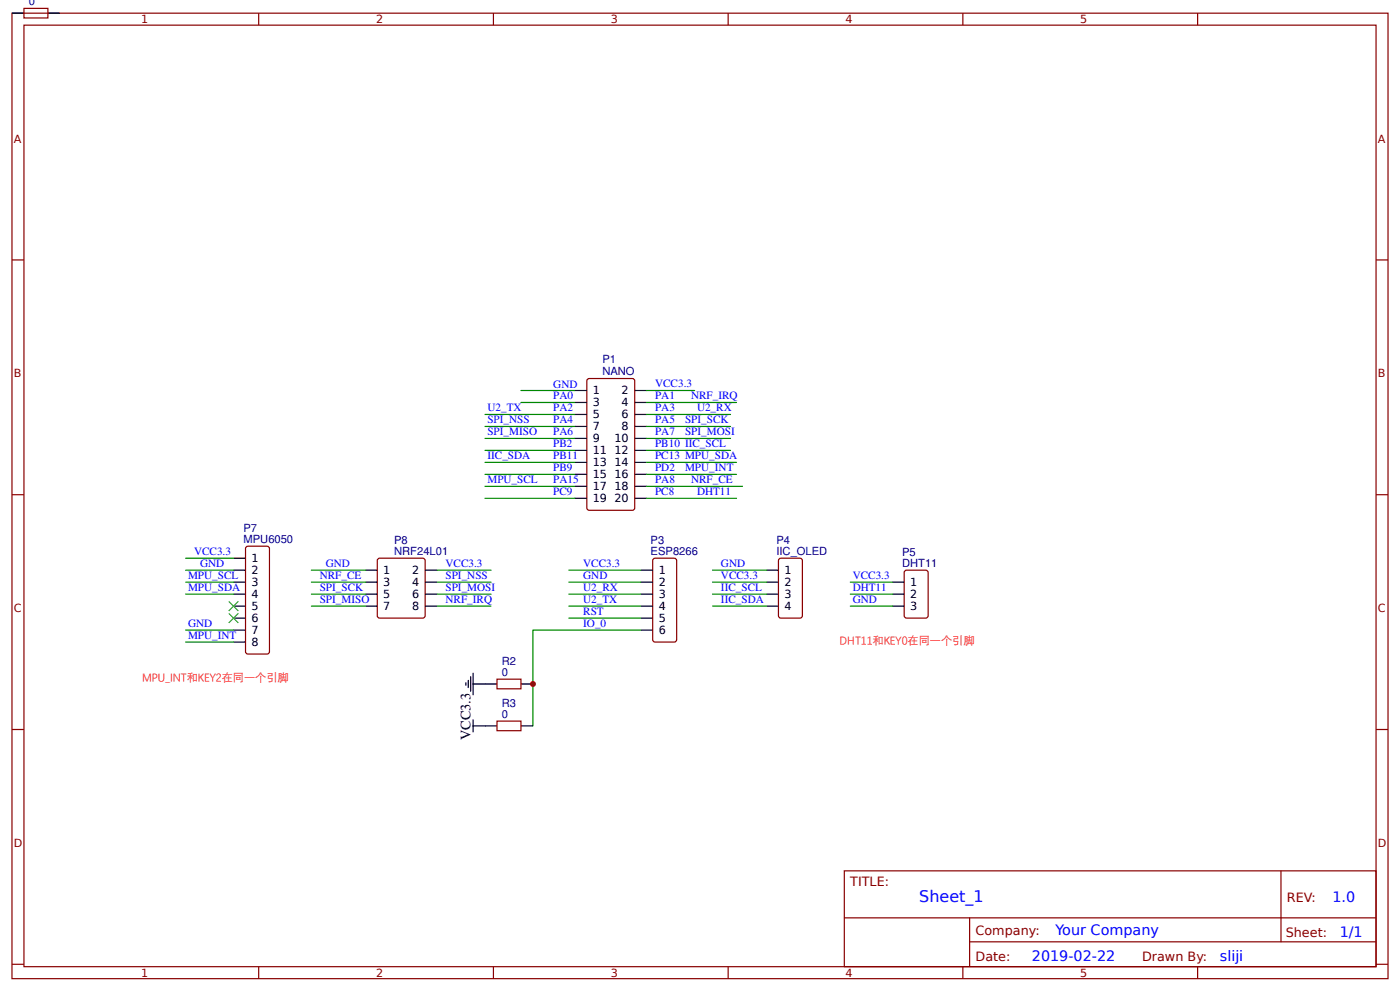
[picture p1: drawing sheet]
<svg xmlns="http://www.w3.org/2000/svg" width="309mm" height="219mm" viewBox="0 0 309 219" stroke-linecap="round" stroke-linejoin="round" font-family="sans-serif">
<g fill="none" stroke="#800" stroke-width=".26">
<path d="M2.6 2.9h304.1v213.3h-304.1zM5.3 5.6h298.7v207.9h-298.7zM5.3 1.9h5.3v2.1h-5.3zM57.1 2.9v2.7M109 2.9v2.7M160.9 2.9v2.7M212.7 2.9v2.7M264.6 2.9v2.7M2.6 57.4h2.7M304 57.4h2.7M129.7 83.9l.5-.3h9.5l.5 .3v28.3l-.2 .4-9.8 .1-.5-.2zM2.6 109.3h2.7"/>
<path d="M304 109.3h2.7M54.3 120.9l.5-.2h4.2l.5 .2v.3v22.7v.3l-.5 .3h-4.2l-.5-.3-.1-.3zM83.6 123.4l9.8-.1 .5 .3v12.4l-.2 .5h-9.8l-.5-.2-.1-12.5zM144.5 123.4l4.5-.1 .4 .3 .1 .2v17.5l-.1 .3-.4 .2h-4.3l-.4-.2-.1-.3v-17.5zM172.2 123.4l4.5-.1 .5 .3 .1 12.4-.3 .5h-4.5l-.4-.2-.1-12.5zM199.8 126.2l.5-.3h4.2l.5 .3 .1 9.8-.3 .5h-4.5l-.5-.2zM109.8 150h5.3v2.1h-5.3zM109.8 159.3h5.3v2.1h-5.3zM2.6 161.1h2.7M304 161.1h2.7M186.5 192.4h117.5v21.1h-117.5zM283 192.4v15.6"/>
<path d="M2.6 213h2.7M57.1 213.5v2.7M109 213.5v2.7M160.9 213.5v2.7M186.6 202.7h117.3M212.7 213.5v2.7M214.2 208h89.7M214.2 202.7v10.6M264.6 213.5v2.7M304 213h2.7"/>
</g>
<g fill="none" stroke="#000" stroke-width=".26">
<path d="M2.6 2.9h2.7M10.6 2.9h2.6M127 86.3h2.6M127 88.9h2.6M127 91.5h2.6M127 94.2h2.6M127 96.8h2.6M127 99.5h2.6M140.2 86.3h2.7M140.2 88.9h2.7M140.2 91.5h2.7M140.2 94.2h2.7"/>
<path d="M140.2 96.8h2.7M140.2 99.5h2.7M127 102.1h2.6M127 104.8h2.6M127 107.4h2.6M127 110.1h2.6M140.2 102.1h2.7M140.2 104.8h2.7M140.2 107.4h2.7M140.2 110.1h2.7M51.6 125.9h2.6M51.6 128.6h2.6"/>
<path d="M51.6 131.2h2.6M51.6 133.9h2.6M51.6 136.5h2.6M51.6 139.2h2.6M51.6 123.3h2.6M80.7 125.9h2.6M80.7 128.6h2.6M80.7 131.2h2.6M80.7 133.9h2.6M93.9 125.9h2.7M93.9 128.6h2.7M93.9 131.2h2.7"/>
<path d="M93.9 133.9h2.7M141.6 125.9h2.6M141.6 128.6h2.6M141.6 131.2h2.6M141.6 133.9h2.6M141.6 136.5h2.6M141.6 139.2h2.6M169.3 125.9h2.7M169.3 128.6h2.7M169.3 131.2h2.7M169.3 133.9h2.7M197.1 128.6h2.7"/>
<path d="M197.1 131.2h2.7M197.1 133.9h2.7M51.6 141.8h2.6M102.9 150.8v.5M103.5 150.3v1.6M104 149.5v3.2M104.5 151.1h5.3M104.5 148.7v4.8M104.5 159v2.7M115.1 151.1h2.6M104.5 160.3h5.3M115.1 160.3h2.6"/>
</g>
<g fill="none" stroke="#080" stroke-width=".26">
<path d="M107.2 91.5h19.8M107.2 94.2h19.8M107.2 96.8h19.8M107.2 99.5h19.8M115.1 86.3h11.9M115.1 88.9h11.9M142.9 88.9h19.8M142.9 86.3h10.6M142.9 91.5h18.5M142.9 94.2h18.5M142.9 96.8h18.5M142.9 99.5h18.5"/>
<path d="M107.2 102.1h19.8M107.2 104.8h19.8M107.2 107.4h19.8M107.2 110.1h19.8M142.9 104.8h19.8M142.9 110.1h19.8M142.9 102.1h19.8M142.9 107.4h21.1M41 131.2h10.6M41 125.9h10.6M41 139.2h10.6M41 123.3h10.6"/>
<path d="M41 128.6h10.6M68.8 128.6h11.9M68.8 131.2h11.9M68.8 133.9h11.9M68.8 125.9h11.9M96.6 128.6h11.9M96.6 131.2h11.9M96.6 133.9h11.9M96.6 125.9h11.9M125.7 128.6h15.9M125.7 131.2h15.9M125.7 133.9h15.9"/>
<path d="M125.7 125.9h15.9M125.7 136.5h15.9M141.6 139.2h-23.9v21.1M157.4 128.6h11.9M157.4 131.2h11.9M157.4 133.9h11.9M157.4 125.9h11.9M187.9 128.6h9.2M187.9 131.2h9.2M187.9 133.9h9.2M41 141.8h10.6"/>
</g>
<g fill="#000" stroke="#3c3" stroke-width=".26">
<path d="M50.5 132.8l2.2 2.1zM52.7 132.8l-2.2 2.1z"/>
<path d="M50.5 135.5l2.2 2.1zM52.7 135.5l-2.2 2.1z"/>
</g>
<circle cx="117.7" cy="151.1" r=".66" fill="#c00"/>
<text font-size="3.5" fill="#00f" x="203.1" y="199.1">Sheet_1</text>
<text font-size="3.2" x="104" y="163.5" transform="rotate(-90 104 163.5)">VCC3.3</text>
<g font-size="3.2" fill="#00f">
<text x="294.4" y="199.3">1.0</text>
<text x="233.2" y="206.5">Your Company</text>
<text x="296" y="207">1/1</text>
<text x="228" y="212.3">2019-02-22</text>
<text x="269.5" y="212.3">sliji</text>
</g>
<g font-size="2.8" fill="#800">
<text x="187.9" y="195.8">TITLE:</text>
<text x="284.3" y="199.3">REV:</text>
<text x="215.5" y="206.4">Company:</text>
<text x="284.1" y="206.9">Sheet:</text>
<text x="215.5" y="212.2">Date:</text>
<text x="252.3" y="212.3">Drawn By:</text>
</g>
<g font-size="2.5" fill="#000080">
<text x="6.4" y="1.1">0</text>
<text x="133.1" y="82.8">NANO</text>
<text x="133.1" y="80.3">P1</text>
<text x="53.8" y="119.8">MPU6050</text>
<text x="53.8" y="117.5">P7</text>
<text x="87.1" y="120.2">P8</text>
<text x="87.1" y="122.5">NRF24L01</text>
<text x="143.7" y="122.5">ESP8266</text>
<text x="143.7" y="120.1">P3</text>
<text x="171.5" y="122.5">IIC_OLED</text>
<text x="171.5" y="120.1">P4</text>
<text x="199.3" y="125.1">DHT11</text>
<text x="199.3" y="122.7">P5</text>
<text x="110.9" y="149.2">0</text>
<text x="110.9" y="146.8">R2</text>
<text x="110.9" y="158.5">0</text>
<text x="110.9" y="156.1">R3</text>
</g>
<g font-size="2.5" fill="#800">
<text x="31.2" y="5.2">1</text>
<text x="83.1" y="5.2">2</text>
<text x="134.9" y="5.2">3</text>
<text x="186.8" y="5.2">4</text>
<text x="238.7" y="5.2">5</text>
<text x="3" y="31.5">A</text>
<text x="304.4" y="31.5">A</text>
<text x="3" y="83.3">B</text>
<text x="304.4" y="83.3">B</text>
<text x="3" y="135.2">C</text>
<text x="304.4" y="135.2">C</text>
<text x="3" y="187.1">D</text>
<text x="304.4" y="187.1">D</text>
<text x="31.2" y="215.8">1</text>
<text x="83.1" y="215.8">2</text>
<text x="134.9" y="215.8">3</text>
<text x="186.8" y="215.8">4</text>
<text x="238.7" y="215.8">5</text>
</g>
<g font-size="2.5" fill="#00f">
<text x="122.2" y="85.6">GND</text>
<text x="122.2" y="88.2">PA0</text>
<text x="144.7" y="88.2">PA1</text>
<text x="144.7" y="85.6">VCC3.3</text>
<text x="152.7" y="88.2">NRF_IRQ</text>
<text x="107.7" y="90.9">U2_TX</text>
<text x="107.7" y="93.5">SPI_NSS</text>
<text x="122.2" y="90.9">PA2</text>
<text x="122.2" y="93.5">PA4</text>
<text x="144.7" y="90.9">PA3</text>
<text x="144.7" y="93.5">PA5</text>
<text x="151.3" y="93.5">SPI_SCK</text>
<text x="154" y="90.9">U2_RX</text>
<text x="107.7" y="96.2">SPI_MISO</text>
<text x="107.7" y="101.5">IIC_SDA</text>
<text x="122.2" y="96.2">PA6</text>
<text x="122.2" y="98.8">PB2</text>
<text x="122.2" y="101.5">PB11</text>
<text x="144.7" y="96.2">PA7</text>
<text x="144.7" y="98.8">PB10 IIC_SCL</text>
<text x="144.7" y="101.5">PC13 MPU_SDA</text>
<text x="151.3" y="96.2">SPI_MOSI</text>
<text x="107.7" y="106.8">MPU_SCL</text>
<text x="122.2" y="104.1">PB9</text>
<text x="122.2" y="106.8">PA15</text>
<text x="144.7" y="106.8">PA8</text>
<text x="144.7" y="104.1">PD2</text>
<text x="151.3" y="104.1">MPU_INT</text>
<text x="152.7" y="106.8">NRF_CE</text>
<text x="122.2" y="109.4">PC9</text>
<text x="144.7" y="109.4">PC8</text>
<text x="154" y="109.4">DHT11</text>
<text x="42.9" y="122.6">VCC3.3</text>
<text x="44.2" y="125.3">GND</text>
<text x="72" y="125.3">GND</text>
<text x="98.4" y="125.3">VCC3.3</text>
<text x="128.9" y="125.3">VCC3.3</text>
<text x="159.3" y="125.3">GND</text>
<text x="41.5" y="127.9">MPU_SCL</text>
<text x="41.5" y="130.6">MPU_SDA</text>
<text x="70.6" y="127.9">NRF_CE</text>
<text x="70.6" y="130.6">SPI_SCK</text>
<text x="98.4" y="127.9">SPI_NSS</text>
<text x="98.4" y="130.6">SPI_MOSI</text>
<text x="128.9" y="127.9">GND</text>
<text x="128.9" y="130.6">U2_RX</text>
<text x="159.3" y="127.9">VCC3.3</text>
<text x="159.3" y="130.6">IIC_SCL</text>
<text x="188.4" y="127.9">VCC3.3</text>
<text x="188.4" y="130.6">DHT11</text>
<text x="70.6" y="133.2">SPI_MISO</text>
<text x="98.4" y="133.2">NRF_IRQ</text>
<text x="128.9" y="133.2">U2_TX</text>
<text x="128.9" y="135.9">RST</text>
<text x="159.3" y="133.2">IIC_SDA</text>
<text x="188.4" y="133.2">GND</text>
<text x="41.5" y="138.5">GND</text>
<text x="41.5" y="141.2">MPU_INT</text>
<text x="128.9" y="138.5">IO_0</text>
</g>
<g font-size="2.5">
<text x="131" y="87">1</text>
<text x="131" y="89.7">3</text>
<text x="137.3" y="87">2</text>
<text x="137.3" y="89.7">4</text>
<text x="131" y="92.3">5</text>
<text x="131" y="95">7</text>
<text x="137.3" y="92.3">6</text>
<text x="137.3" y="95">8</text>
<text x="131" y="97.6">9</text>
<text x="131" y="100.3">11</text>
<text x="135.8" y="97.6">10</text>
<text x="135.8" y="100.3">12</text>
<text x="131" y="102.9">13</text>
<text x="131" y="105.6">15</text>
<text x="135.8" y="102.9">14</text>
<text x="135.8" y="105.6">16</text>
<text x="131" y="108.2">17</text>
<text x="131" y="110.9">19</text>
<text x="135.8" y="108.2">18</text>
<text x="135.8" y="110.9">20</text>
<text x="55.6" y="124.1">1</text>
<text x="55.6" y="126.7">2</text>
<text x="55.6" y="129.4">3</text>
<text x="84.7" y="126.7">1</text>
<text x="84.7" y="129.4">3</text>
<text x="91" y="126.7">2</text>
<text x="91" y="129.4">4</text>
<text x="145.5" y="126.7">1</text>
<text x="145.5" y="129.4">2</text>
<text x="173.3" y="126.7">1</text>
<text x="173.3" y="129.4">2</text>
<text x="201.1" y="129.4">1</text>
<text x="55.6" y="132">4</text>
<text x="55.6" y="134.7">5</text>
<text x="55.6" y="137.3">6</text>
<text x="84.7" y="132">5</text>
<text x="84.7" y="134.7">7</text>
<text x="91" y="132">6</text>
<text x="91" y="134.7">8</text>
<text x="145.5" y="132">3</text>
<text x="145.5" y="134.7">4</text>
<text x="145.5" y="137.3">5</text>
<text x="173.3" y="132">3</text>
<text x="173.3" y="134.7">4</text>
<text x="201.1" y="134.7">3</text>
<text x="201.1" y="132">2</text>
<text x="55.6" y="140">7</text>
<text x="55.6" y="142.6">8</text>
<text x="145.5" y="140">6</text>
</g>
<g font-size="2.5" fill="#f00">
<text x="185.5" y="142.2">DHT11和KEY0在同一个引脚</text>
<text x="31.4" y="150.5">MPU_INT和KEY2在同一个引脚</text>
</g>
</svg>
